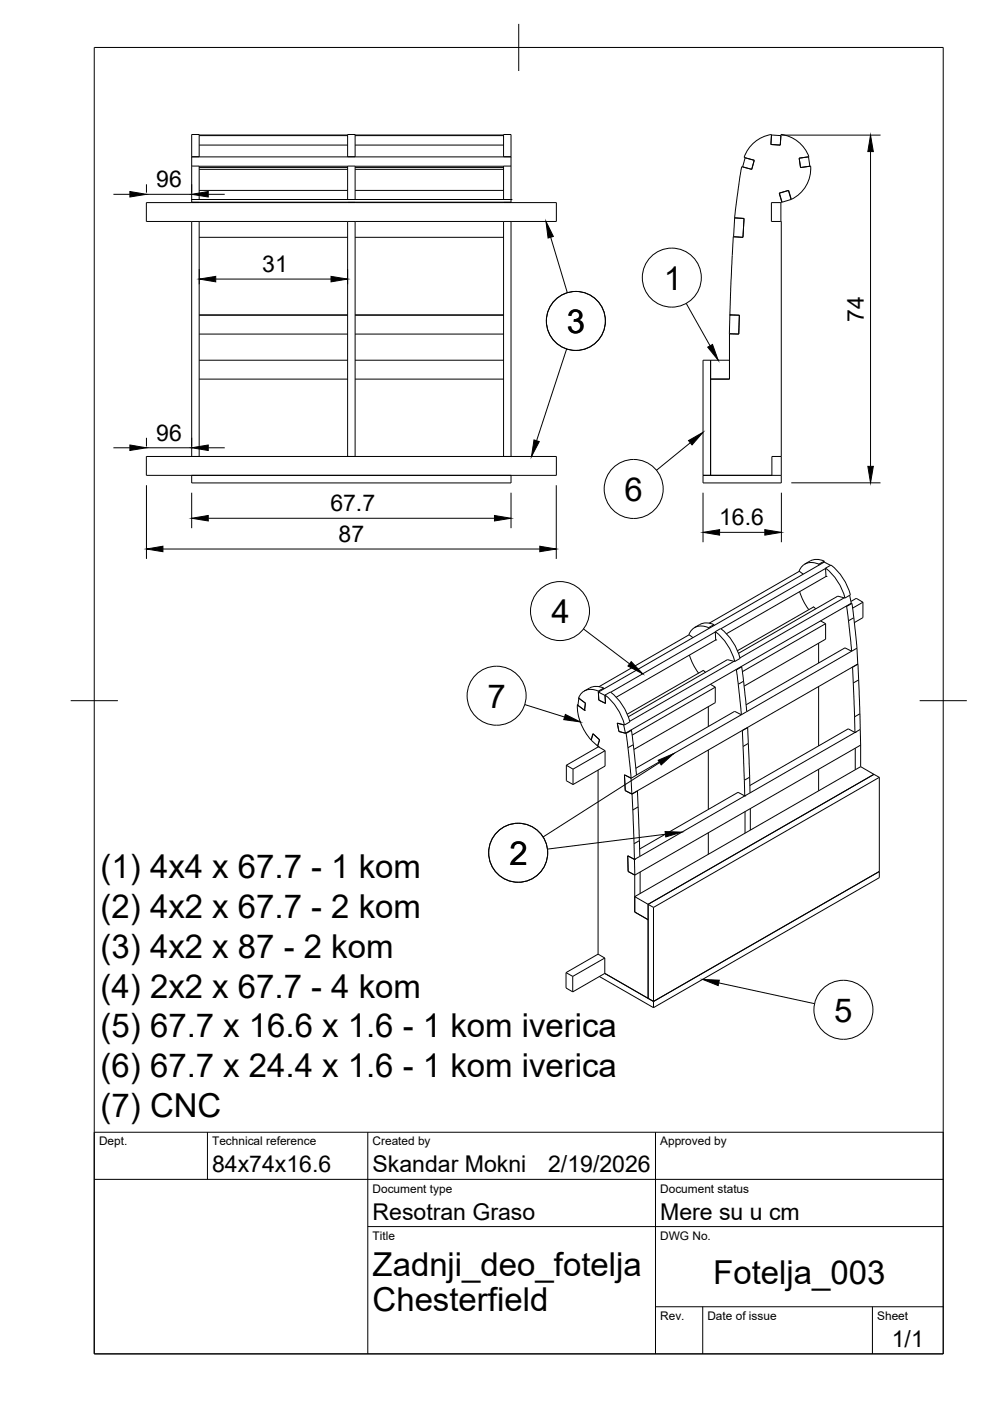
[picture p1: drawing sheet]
<svg xmlns="http://www.w3.org/2000/svg" width="210mm" height="297mm" viewBox="0 0 210 297" stroke-linecap="round" stroke-linejoin="round" font-family="sans-serif">
<!-- layer: Visible -->
<g fill="none" stroke="#000" stroke-width=".21">
<path d="M40.6 33.2v-4.7h1.6v4.7M40.6 35.2h1.6v7.1M40.6 35.2v7.1M40.6 33.2v2M40.6 33.2l67.8 .1M42.2 28.6h31.5M42.2 28.8h31.5M42.2 30.8h31.5M42.2 35.2h31.5M42.2 35.5h31.5M42.2 35.9h31.5M42.2 33.2v.1"/>
<path d="M73.7 33.2v-4.7h1.6v4.7M73.7 33.2v.1M75.3 28.6h31.5M75.3 28.8h31.5M75.3 30.8h31.5M75.3 35.2h31.5M75.3 35.5h31.5M75.3 35.9h31.5M75.3 33.2v.1M106.8 33.2v-4.7h1.6v4.7M106.8 33.2v.1M108.4 35.2v7.1"/>
<path d="M108.4 35.2h-1.6v7.1M108.4 33.2v2M158 33.5l-.5 1.9 1.9 .5M159.4 35.9l-2.1-.6-1.3 8.5-.3 2.4 2.1 .1-.3 4M163.6 28.6l2 .2-.2 2M165.4 30.8l-2-.2 .2-2.1a7.3 7.3 0 0 0-5.8 4.9l2.1 .6-.5 1.9M165.4 30.8l.2-2.3a7.3 7.3 0 0 1 5.9 4.7l-2.1 .3M169.4 33.5l2-.2 .3 1.9-2 .3M169.4 33.5l.3 2M169.7 35.5l2.2-.3a7.2 7.2 0 0 1-4.1 7.1M31 43h87v4h-87zM40.6 42.3h.1"/>
<path d="M40.6 42.3v.7M40.6 47v49.8M40.6 42.3h67.8M40.6 42.9h67.8M42.2 50.3h31.5M42.2 40.4h31.5M42.2 42.9v.1M42.2 47v49.8M73.7 42.3v-7.1h1.6v7.1M73.7 42.9v.1M73.7 47v49.8M75.3 50.3h31.5"/>
<path d="M75.3 40.4h31.5M75.3 42.9v.1M75.3 47v49.8M106.8 42.9v.1M106.8 47v49.8M108.4 42.3h.1M108.4 42.3v.7M108.4 47v49.8M155.8 46.2l-.3 4 2 .1M157.5 50.3l-2-.1-.8 16.6M165.2 40.9l2-.5 .5 1.9-1.9 .6zM165.6 43v4"/>
<path d="M165.7 43h-2.1v4h2.1v55.4h-16.6v-26h5.6M165.7 42.9v.1M165.8 42.9h-.1M167.8 42.3l-.6-1.9-2 .6 .6 1.9M42.2 76.4h31.5M42.2 70.8h31.5M42.2 66.8h31.5M75.3 76.4h31.5M75.3 70.8h31.5M75.3 66.8h31.5M150.7 76.4v24.4M154.7 70.8v9.6h-4"/>
<path d="M154.7 66.8h.1M154.7 66.8h2.1l-.2 4h-2zM31 96.8h87v4h-87zM42.2 80.4h31.5M75.3 80.4h31.5M165.7 96.8h-2v4M40.6 100.8v1.6h67.8v-1.6M149.1 100.8h16.6M171.7 118.9l-1.1 .7M171.8 118.9a3.3 3.3 0 0 1 3 .1M173.6 119.6a2.87 2.87 0 0 0-4.2 1.5l.9 .6M174.8 119.2l1.3 .7"/>
<path d="M174.8 119.2l-47.9 27.5M174.8 119.2v-.2l-1.2 .6v.2M146 134.5l.9 .7M146.1 134.6l-19.1 11M146.2 138.9l.6 1.7 1.3 2.1M148.4 132.4l-1.1 .7M148.4 132.4a3.3 3.3 0 0 1 3 0M150.3 133.1a2.87 2.87 0 0 0-4.2 1.4M151.4 132.4l-1.2 .7v.2M151.4 132.4v.2M151.7 134l-22.2 12.8M151.7 133.9a11.8 11.8 0 0 1 4.1 6.3"/>
<path d="M151.7 135.7h.1M151.7 135.7l-21.1 12.1M152.8 133.3l-1.1 .6v1.8M152.8 133.3a11.8 11.8 0 0 1 4.1 6.3l-1.1 .7M169.5 121.1l-19.1 11M169.5 125.4l.7 1.7 1.3 2.2M172.4 128.7l.6 .4M172.5 128.7l-16.1 9.3M173.6 136.4v4.2M174 131.6l1 .6M175 120.5l1.2-.7a11.8 11.8 0 0 1 4.1 6.3M175 120.5l-22.2 12.8"/>
<path d="M175 120.5l.1 1.7M175 120.5a11.8 11.8 0 0 1 4.2 6.3M175 132.2v3.3l-17.2 10M175 132.2l-17.6 10.2M175.1 122.2h.1M175.1 122.2l-21.1 12.2M179 126.8l-22.1 12.7M179.2 126.8l-1.6-.4-21 12.1M179.4 128.6h.1M179.5 128.6l1.1 9.5M180.1 126.2l.4 1.7M180.3 126.1l-1.1 .7"/>
<path d="M180.4 127.5l1.1-.6 1.5 .8M180.5 127.9l-47.9 27.6M180.5 127.9h.1M180.6 138.1l-45.7 26.2M180.6 138.1l-1.4-.7-21 12M180.6 127.9l1.1 9.5M180.6 127.9l-1.1 .7M181.7 137.4l.2 3.4M181.7 137.4l-1.1 .7M183 127.7v3.2l-1.9 1.1M183 127.7l-2.2 1.2M122.4 149.4a10.9 10.9 0 0 0 2.9 7.5"/>
<path d="M122.6 149.4l-.2 .1 1.5 1.1M122.7 148h.1M122.7 148l-.2 1.5 1.4 1.1M122.7 148l1.4 1.1M123.9 150.6h.1M124.1 149.1l-.2 1.5M125 145.9l-1.1 .6M125 145.9a3.3 3.3 0 0 1 3 0M125.3 156.9h.1M125.7 155.6l1.4 1.3-.3 1.4M125.7 155.6l-.4 1.3M125.8 155.6l1.3 1.2-.4 1.4"/>
<path d="M125.8 155.6l-.5 1.3 1.4 1.3M126.7 158.1v.1M126.8 158.3h.1M126.8 158.3l1.5 .9M126.9 146.5a2.87 2.87 0 0 0-4.2 1.5l1.4 1.1M126.9 158.3l-6.8 3.9M126.9 146.7l1.4 .8 .1 1.6M126.9 146.7l.1 1.7M127 148.4l1.4 .7M128 145.9l-1.1 .6 .1 1.9M128 145.9v.2M128.3 147.4l.1 1.7"/>
<path d="M128.3 147.4a11.8 11.8 0 0 1 4.1 6.3M128.3 159.2v3.2l-6.8 3.9M128.3 159.2l-6.8 3.9M129.4 146.7l-1.1 .7M129.4 146.7a11.8 11.8 0 0 1 4.1 6.4M130.9 153.3l.3 1.8M130.9 153.3l1.3 .4 .4 1.8M131.2 155.1l1.6 .4M131.2 155.1l1.4 .4M132.8 155.5l1 9.5M133.5 153.1l-1.1 .6-1.5-.4M133.7 154.8h.2"/>
<path d="M133.9 154.8l1 9.5-1.1 .7M133.9 154.8l-1.1 .7M149.1 142.2l.5 .3M149.1 142.1l-16.1 9.3M150.2 149.8v4.2M150.2 159v12.6M150.6 145.1l1.1 .6M151.7 145.7v3.3l-17.3 9.9M151.7 145.7l-17.7 10.2M155.6 140.2l-22.1 12.7M155.8 140.3l-1.6-.4-21 12.1M156 142h.1"/>
<path d="M156.1 142l1.1 9.5-1.4-.7-21 12.1M157.1 141.4h.1M157.2 141.4l1.1 9.5M157.2 141.4l-1.1 .6M157.4 154.9h.1M157.4 154.9l.5 13.8M158.5 154.2v.1M158.5 154.3l.5 13.8M158.5 154.3l-1.1 .6M173.6 145.5v12.7M180.7 141.4l.6 13.9M181.3 155.3h.1"/>
<path d="M181.3 155.3l-22.3 12.8M181.3 155.3l-1.4-.8-20.9 12M181.3 158.6v4.6M181.9 140.8l.5 13.9M181.9 140.8l-47.9 27.5-.2-3.3-1.4-.7M182.4 154.7l.1 3.3M182.4 154.7l-1.1 .6M182.5 158l-47.9 27.5M182.5 158v4.5M120.1 162.2v3.3l1.4 .8M120.1 162.2l1.4 .9M121.5 163.1v3.2"/>
<path d="M126.8 163.3v39M132.4 164.3l.2 3.3 1.4 .8M132.4 164.3l1.4 .7M134 168.4l.6 17.1M135.1 167.7h.1M135.1 167.7l.6 13.9M135.1 167.7l-1.1 .7M150.2 176.6v4.5M157.9 168.7h.1M157.9 168.7l-22.2 12.9M157.9 168.7l-1.4-.7-20.9 12M158 172.1v4.5"/>
<path d="M159 168.1l-1.1 .6M159.1 171.4v4.6M173.6 163.1v4.6M182.5 162.5l-47.9 27.6 4 2.3M182.5 162.5l2.8 1.7M185.3 164.2l-47.9 27.5v20l1.2 .6M185.3 164.2l1.1 .6M186.4 164.8v21.3l-47.8 27.5M186.4 164.8l-47.8 27.6M134.5 182.2h.1M134.5 182.2l-1.4-.8 .1 3.4 1.4 .7M134.6 185.5v7.9l2.8 1.6"/>
<path d="M135.7 181.6l-1.2 .6M135.7 184.9v4.5M138.6 192.4v21.2M186.4 184.8l-47.8 27.5M120 206.2v3.3l1.4 .8M120 206.2l1.4 .8M121.4 207v3.3M126.8 202.3l1.4 .8M126.8 202.3l-6.8 3.9M127.1 207l11.5 6.6M128.2 206.4l10.4 5.9M128.2 203.1v3.3"/>
<path d="M128.2 206.4l-6.8 3.9M128.2 203.1l-6.8 3.9"/>
</g>
<!-- layer: Visible Narrow -->
<path d="M181 131l-1.1 .6M134.3 157.9l-1.2 .6M157.6 144.4l-1.1 .7M158.7 157.6l-1.2 .7M182.1 144.2l-1.2 .6M182.3 151.3l-1.1 .7M135.3 171.1l-1.1 .6M135.6 178.2l-1.2 .7M158.9 164.8l-1.1 .6" fill="none" stroke="#000" stroke-width=".21"/>
<!-- layer: BORDER -->
<path d="M20 10.1h180v276.9h-180zM110 5.1v10M15 148.6h10M195 148.6h10" fill="none" stroke="#000" stroke-width=".21"/>
<!-- layer: TITLEBLOCK -->
<path d="M20 240.1h180v46.9h-180zM20 250h180M44 240.1v9.9M78 240.1v46.9M139 240.1v46.9M78 260.1h122M139 277.1h61M149 277.1v9.9M185 277.1v9.9" fill="none" stroke="#000" stroke-width=".21"/>
<!-- layer: Balloons -->
<g fill="none" stroke="#000" stroke-width=".21">
<circle cx="142.4" cy="58.9" r="6.3"/>
<circle cx="122.1" cy="68" r="6.3"/>
<circle cx="134.4" cy="103.7" r="6.3"/>
<circle cx="118.7" cy="129.6" r="6.3"/>
<circle cx="105.3" cy="147.5" r="6.3"/>
<circle cx="109.9" cy="180.8" r="6.3"/>
<circle cx="178.8" cy="214.1" r="6.3"/>
</g>
<!-- layer: 0 -->
<path d="M115.8 47l1.5 3.1-1.1 .4zM150.1 73.6l1-.6 1.2 3.4zM113.2 93.3l1.1 .3-1.6 3.2zM146 93.4l3.1-1.7-2.4 2.6zM119.9 151.5l3.1 1.6-3.5-.5zM133.8 140.3l2.5 2.6-3.2-1.7zM139.6 161.2l3.2-1.4-2.6 2.4zM141 176.3l3.6 .1-3.4 1zM149 207.7l3.5 .1-.2 1.2z" fill="#000" stroke="#000" stroke-width=".21"/>
<path d="M116.8 50.3l3.5 11.8M120.1 74l-6.3 19.4M145.5 64.3l5.1 9M146.3 93.9l-7.1 5.8M123.7 133.3l9.8 7.4M111.3 149.4l8.4 2.6M139.9 161.7l-24.8 15.8M141.1 176.9l-25 3.1M152.4 208.4l20.3 4.4" fill="none" stroke="#000" stroke-width=".21"/>
<!-- layer: FD_Dimensions -->
<g fill="none" stroke="#000" stroke-width=".21">
<path d="M31.1 39.1v1.8M40.6 39.1v1.8M165.7 28.6h21M184.6 32.1v66.8M24 41.2h3.5M31.1 41.2h9.5M42.2 57.1v3.2M44.2 41.2h3.4M45.7 59.2h24.5M73.7 57.1v3.2M24 94.9h3.5M31.1 92.8v1.9"/>
<path d="M31.1 94.9h9.5M40.6 92.8v1.9M44.2 94.9h3.4M31.1 102.9v15.6M34.5 116.4h79.9M40.6 104.5v7.5M44.2 109.9h60.6M108.4 104.5v7.5M117.9 102.9v15.6M149.1 104.5v10.5M152.6 112.9h9.6M165.7 104.5v10.5"/>
<path d="M167.8 102.4h18.9"/>
</g>
<g fill="#000" stroke="#000" stroke-width=".21">
<path d="M184.6 28.6l.6 3.5h-1.2zM27.5 40.6l3.6 .6-3.6 .6zM40.6 41.2l3.6-.6v1.2zM42.2 59.2l3.5-.6v1.2zM70.2 58.6l3.5 .6-3.5 .6zM27.5 94.3l3.6 .6-3.6 .6zM40.6 94.9l3.6-.6v1.2zM184 98.9h1.2l-.6 3.5zM31.1 116.4l3.4-.6v1.2zM40.6 109.9l3.6-.6v1.2zM104.8 109.3l3.6 .6-3.6 .6zM114.4 115.8l3.5 .6-3.5 .6z"/>
<path d="M149.1 112.9l3.5-.6v1.2zM162.2 112.3l3.5 .6-3.5 .6z"/>
</g>
<g font-size="7">
<text x="140.8" y="61.4">1</text>
<text x="120.2" y="70.5">3</text>
<text x="132.4" y="106.1">6</text>
<text x="116.9" y="132.1">4</text>
<text x="103.3" y="150">7</text>
<text x="108" y="183.3">2</text>
<text x="21.3" y="186.2">(1) 4x4 x 67.7 - 1 kom</text>
<text x="21.3" y="194.7">(2) 4x2 x 67.7 - 2 kom</text>
<text x="21.3" y="203.1">(3) 4x2 x 87 - 2 kom</text>
<text x="21.3" y="211.5">(4) 2x2 x 67.7 - 4 kom</text>
<text x="21.3" y="219.9">(5) 67.7 x 16.6 x 1.6 - 1 kom iverica</text>
<text x="176.9" y="216.6">5</text>
<text x="21.3" y="228.3">(6) 67.7 x 24.4 x 1.6 - 1 kom iverica</text>
<text x="21.3" y="236.8">(7) CNC</text>
<text x="79" y="270.6">Zadnji_deo_fotelja</text>
<text x="151.2" y="272.3">Fotelja_003</text>
<text x="79" y="278.1">Chesterfield</text>
</g>
<g font-size="4.9">
<text x="33.1" y="39.7">96</text>
<text x="55.6" y="57.7">31</text>
<text x="183.2" y="68.2" transform="rotate(-90 183.2 68.2)">74</text>
<text x="33.1" y="93.5">96</text>
<text x="70" y="108.4">67.7</text>
<text x="152.5" y="111.4">16.6</text>
<text x="71.8" y="114.9">87</text>
<text x="45" y="248.5">84x74x16.6</text>
<text x="79" y="248.5">Skandar Mokni</text>
<text x="116.2" y="248.5">2/19/2026</text>
<text x="79" y="258.6">Resotran Graso</text>
<text x="140" y="258.6">Mere su u cm</text>
<text x="189.1" y="285.7">1/1</text>
</g>
<g font-size="2.5">
<text x="21" y="242.9">Dept.</text>
<text x="45" y="242.9">Technical reference</text>
<text x="79" y="242.9">Created by</text>
<text x="140" y="242.9">Approved by</text>
<text x="79" y="252.8">Document type</text>
<text x="140" y="252.8">Document status</text>
<text x="79" y="262.9">Title</text>
<text x="140" y="262.9">DWG No.</text>
<text x="140" y="279.9">Rev.</text>
<text x="150" y="279.9">Date of issue</text>
<text x="186" y="279.9">Sheet</text>
</g>
</svg>
